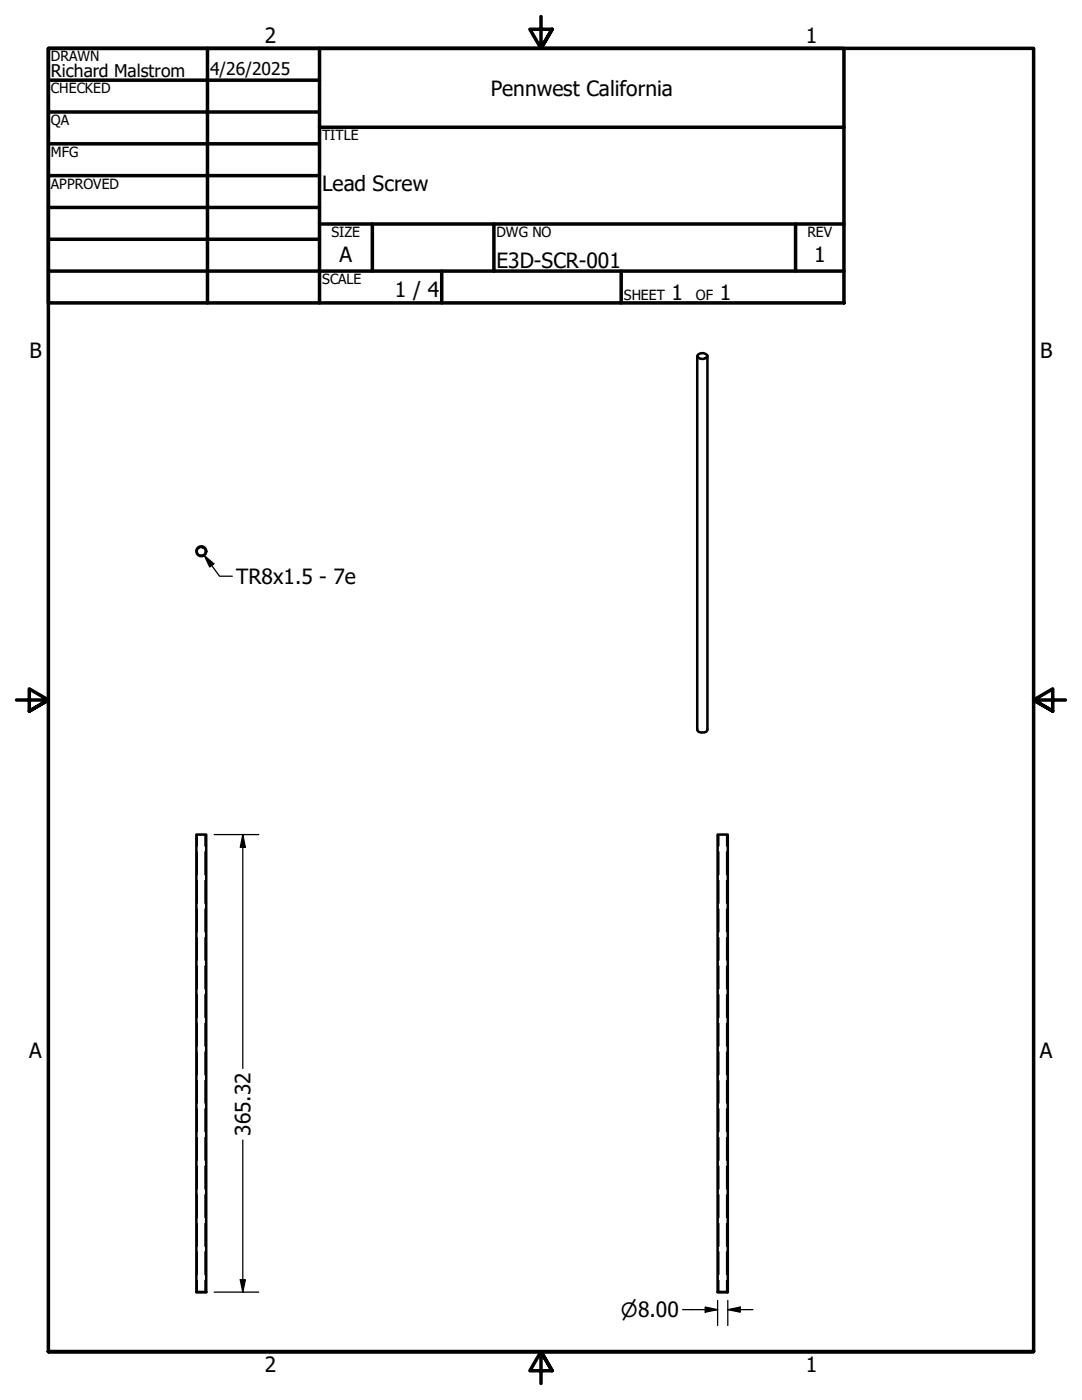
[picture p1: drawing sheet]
<svg xmlns="http://www.w3.org/2000/svg" width="216mm" height="279mm" viewBox="0 0 216 279" stroke-linecap="round" stroke-linejoin="round" font-family="sans-serif">
<!-- layer: Hidden (ANSI) -->
<path d="M39.8 109.3a.86 .86 0 0 1 1.2 .7 .86 .86 0 0 1-1.2 .8M39.9 257.8l-.7 .1M40.4 257.8l.7 .1M143.2 257.9h.1M144 257.8l-.7 .1M144.5 257.8l.6 .1M145.2 257.9h.1" fill="none" stroke="#000" stroke-width=".38"/>
<circle cx="39.2" cy="257.9" r=".19" fill="#000"/>
<!-- layer: Hidden Narrow (ANSI) -->
<g fill="none" stroke="#000" stroke-width=".25">
<path d="M40.5 109.4a.75 .75 0 0 0-1.1 .6 .75 .75 0 0 0 1.1 .7M39.4 166.6v2.2M39.4 170v4.6M39.4 175.7v4.6M40.9 166.6v2.2M40.9 170v4.6M40.9 175.7v4.6M143.4 166.6v2.2M143.4 170v4.6M143.4 175.7v4.6M145 166.6v2.2M145 170v4.6"/>
<path d="M145 175.7v4.6M39.4 181.4v4.6M39.4 187.1v4.5M39.4 192.8v4.6M39.4 198.5v4.6M40.9 181.4v4.6M40.9 187.1v4.5M40.9 192.8v4.6M40.9 198.5v4.6M143.4 181.4v4.6M143.4 187.1v4.5M143.4 192.8v4.6"/>
<path d="M143.4 198.5v4.6M145 181.4v4.6M145 187.1v4.5M145 192.8v4.6M145 198.5v4.6M39.4 204.2v4.6M39.4 209.9v4.6M39.4 215.6v4.6M40.9 204.2v4.6M40.9 209.9v4.6M40.9 215.6v4.6M143.4 204.2v4.6"/>
<path d="M143.4 209.9v4.6M143.4 215.6v4.6M145 204.2v4.6M145 209.9v4.6M145 215.6v4.6M39.4 221.3v4.6M39.4 227v4.6M39.4 232.7v4.6M39.4 238.4v4.6M40.9 221.3v4.6M40.9 227v4.6M40.9 232.7v4.6"/>
<path d="M40.9 238.4v4.6M143.4 221.3v4.6M143.4 227v4.6M143.4 232.7v4.6M143.4 238.4v4.6M145 221.3v4.6M145 227v4.6M145 232.7v4.6M145 238.4v4.6M39.4 244.2v4.5M39.4 249.8v4.6M39.4 255.5v2.3"/>
<path d="M40.9 244.2v4.5M40.9 249.8v4.6M40.9 255.5v2.3M143.4 244.2v4.5M143.4 249.8v4.6M143.4 255.5v2.3M145 244.2v4.5M145 249.8v4.6M145 255.5v2.3"/>
</g>
<!-- layer: Visible (ANSI) -->
<g fill="none" stroke="#000" stroke-width=".51">
<path d="M139.1 71.1v74.5a1.19 1.19 0 0 0 2 .2l.1-74.7M139.3 70.8a1.19 1.19 0 0 1 1.9 .3 1.19 1.19 0 0 1-2 0zM39.2 166.6h1.9v91.3h-1.9zM143.2 166.6h2v91.3h-2zM39.2 257.9h1.9M143.2 257.9h2"/>
<circle cx="40.2" cy="110" r=".98"/>
</g>
<!-- layer: Border (ANSI) -->
<g fill="none" stroke="#000" stroke-width=".7">
<path d="M9.7 9.7h158.7v50.8h-158.7zM9.7 16h54.1M41.4 9.7v50.8M63.8 9.7v50.8M107.9 3.3v6.4l-2.2-3.9h4.5l-2.3 3.9 2.3-3.9M9.7 22.4h54.1M9.7 28.7h54.1M9.7 35.1h54.1M63.8 25.4h104.6M9.7 41.4h54.1M9.7 47.8h54.1M9.7 54.1h158.7"/>
<path d="M63.8 44.7h104.6M74.3 44.7v9.4M88.1 54.1v6.4M98.6 44.7v9.4M124 54.1v6.4M158.7 44.7v9.4M3.3 139.7h6.4l-3.9-2.2v4.4l3.9-2.2-3.9 2.2M212.6 139.7h-6.4l3.9-2.2v4.4l-3.9-2.2 3.9 2.2M9.7 269.7v-260h196.5v260h-196.5h196.5M110.2 273.6l-2.3-3.9 2.3 3.9h-4.5l2.2-3.9v6.4"/>
</g>
<!-- layer: Dimension (ANSI) -->
<path d="M42.7 166.6h8.9M48.5 166.6l.5 2.5h-1.1zM48.5 166.6v46.6M48.5 227.5v30.4M42.7 257.9h8.9M47.9 255.4h1.1l-.5 2.5zM143.2 259.5v5M145.2 259.5v5M136.2 261.4h7M140.7 260.9l2.5 .5-2.5 .5zM145.2 261.4l2.5-.5v1zM145.2 261.4h5" fill="none" stroke="#000" stroke-width=".25"/>
<path d="M48.5 166.6l.5 2.5h-1.1zM47.9 255.4h1.1l-.5 2.5zM140.7 260.9l2.5 .5-2.5 .5zM145.2 261.4l2.5-.5v1z" fill="#000"/>
<!-- layer: Symbol (ANSI) -->
<path d="M40.8 110.9l1.9 1.6-.9 .7zM40.8 110.9l3 4.1h2.6" fill="none" stroke="#000" stroke-width=".25"/>
<path d="M40.8 110.9l1.9 1.6-.9 .7z" fill="#000"/>
<g font-size="4.2">
<text x="52.8" y="8.6">2</text>
<text x="160.8" y="8.6">1</text>
<text x="97.9" y="19.1">Pennwest California</text>
<text x="64.3" y="38.2">Lead Screw</text>
<text x="67.8" y="52.2">A</text>
<text x="99.1" y="53.5">E3D-SCR-001</text>
<text x="162.4" y="52.2">1</text>
<text x="78.8" y="59.3">1 / 4</text>
<text x="134" y="59.9">1</text>
<text x="143.6" y="59.9">1</text>
<text x="5.9" y="71.4">B</text>
<text x="207.6" y="71.4">B</text>
<text x="47.1" y="116.5">TR8x1.5 - 7e</text>
<text x="5.8" y="211.1">A</text>
<text x="207.5" y="211.1">A</text>
<text x="50" y="226.7" transform="rotate(-90 50 226.7)">365.32</text>
<text x="52.8" y="273.8">2</text>
<text x="160.8" y="273.8">1</text>
</g>
<text font-size="3.9" x="123.9" y="262.8">⌀8.00</text>
<g font-size="3.5">
<text x="10.2" y="15.4">Richard Malstrom</text>
<text x="41.9" y="14.9">4/26/2025</text>
</g>
<g font-size="2.8">
<text x="10.2" y="12.2">DRAWN</text>
<text x="10.2" y="18.6">CHECKED</text>
<text x="10.2" y="25">QA</text>
<text x="64.3" y="27.9">TITLE</text>
<text x="10.2" y="31.3">MFG</text>
<text x="10.2" y="37.7">APPROVED</text>
<text x="66.2" y="47.3">SIZE</text>
<text x="99.1" y="47.3">DWG NO</text>
<text x="161.1" y="47.2">REV</text>
<text x="64.3" y="56.7">SCALE</text>
<text x="124.5" y="59.9">SHEET</text>
<text x="138.9" y="59.9">OF</text>
</g>
</svg>
